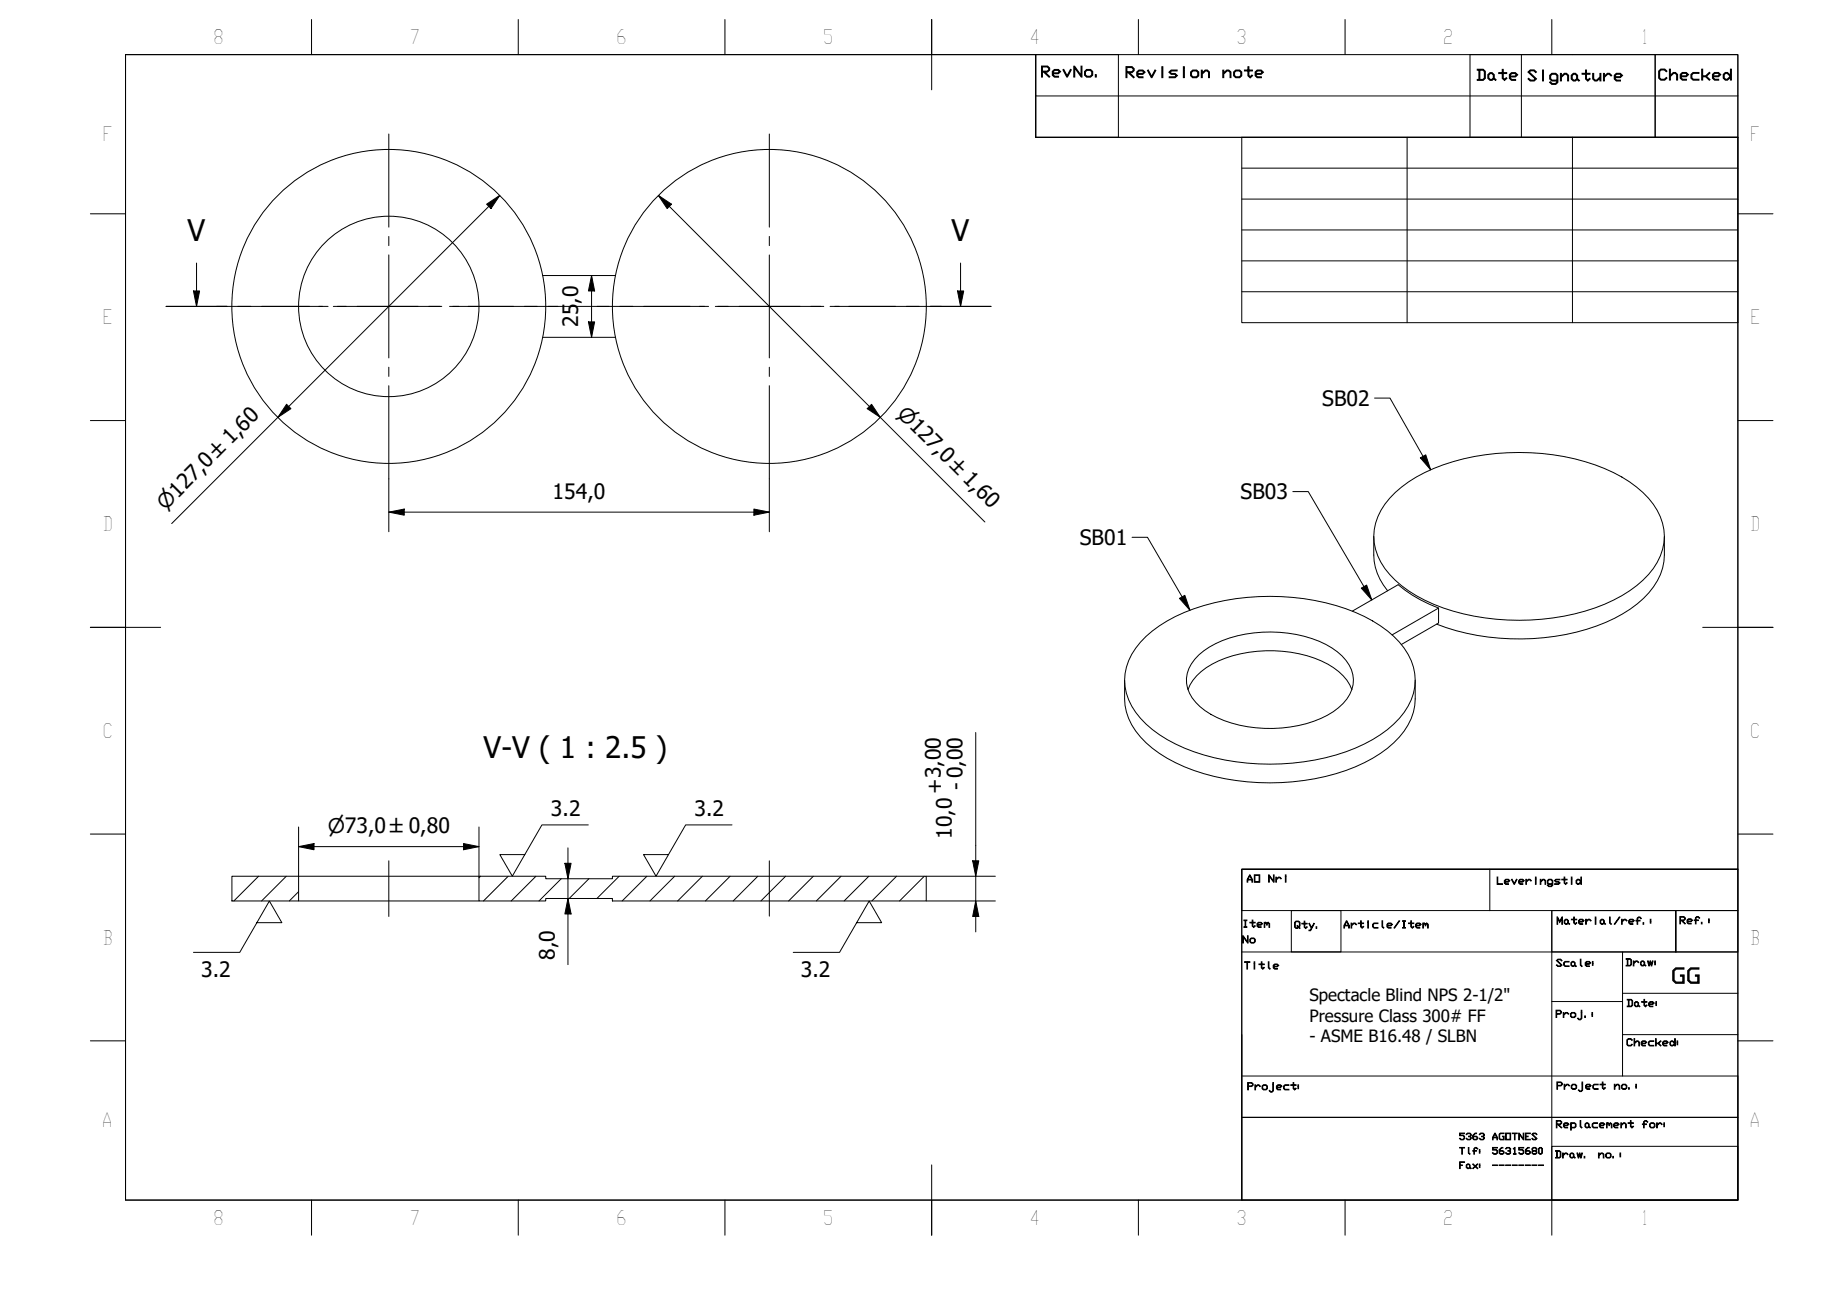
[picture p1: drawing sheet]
<svg xmlns="http://www.w3.org/2000/svg" width="297mm" height="210mm" viewBox="0 0 297 210" stroke-linecap="round" stroke-linejoin="round" font-family="sans-serif">
<!-- layer: Hatch (ISO) -->
<g fill="none" stroke="#000" stroke-width=".16">
<path d="M41.9 141.8l-4 4M46.3 141.8l-4 4M48.3 144.3l-1.5 1.5M77.8 141.8l-.3 .3M82.3 141.8l-4 4M86.8 141.8l-4 4M90.8 142.2l-3.6 3.6M95.3 142.2l-3.2 3.2M100.2 141.8l-3.6 3.6M104.7 141.8l-4 4M109.2 141.8l-4 4M113.7 141.8l-4 4"/>
<path d="M118.2 141.8l-4 4M122.7 141.8l-4 4M127.2 141.8l-4 4M131.7 141.8l-4 4M136.1 141.8l-4 4M140.6 141.8l-4 4M145.1 141.8l-4 4M149.6 141.8l-4 4"/>
</g>
<!-- layer: Visible (ISO) -->
<g fill="none" stroke="#000" stroke-width=".16">
<path d="M87.8 54.6h11.8M87.8 44.6h11.8M225.8 79.7a26.9 26.9 0 0 1 14.6-6.1 37.2 37.2 0 0 1 20.8 2.9 15 15 0 0 1 7.6 7.1 8.6 8.6 0 0 1-1.9 9.4 22.7 22.7 0 0 1-12 6.3 37.8 37.8 0 0 1-24.3-2.2 15 15 0 0 1-7.6-7.1 8.5 8.5 0 0 1 1.9-9.4zM222.4 86.8a12.1 12.1 0 0 0 1 7l1.2 1.8M232.9 98.4a22.2 22.2 0 0 1-6.6-3.8l-7.4 4.3M269.4 86.8a11.9 11.9 0 0 1-1.1 7.2 16.9 16.9 0 0 1-8.4 6.7 38.2 38.2 0 0 1-27.3 .3M182 110.1a12.5 12.5 0 0 0 .7 6.2 15 15 0 0 0 7.6 7.1 37.4 37.4 0 0 0 30.5 0 15.1 15.1 0 0 0 7.6-7.1 12.7 12.7 0 0 0 .7-6.2M185.5 103a26.9 26.9 0 0 1 14.6-6.1 37.2 37.2 0 0 1 20.7 2.9 15.1 15.1 0 0 1 7.6 7.1 8.6 8.6 0 0 1-1.9 9.4 22.7 22.7 0 0 1-11.9 6.3 37.8 37.8 0 0 1-24.3-2.2 15 15 0 0 1-7.6-7.1 8.5 8.5 0 0 1 1.9-9.4zM192.3 111.6a9.4 9.4 0 0 1 6.1-5.1 21.6 21.6 0 0 1 16.5 1 8.1 8.1 0 0 1 3.9 4.1M194.1 106a17.4 17.4 0 0 1 11.6-3.7 18.4 18.4 0 0 1 10.8 3.2 5.9 5.9 0 0 1 2.5 5.3 7.2 7.2 0 0 1-4.1 5 21.2 21.2 0 0 1-18.9-.2 7.3 7.3 0 0 1-3.9-5 5.4 5.4 0 0 1 2-4.6zM225.4 102.7l7.5-4.3v2.4l-6.1 3.5M37.5 141.8h10.8v4h-10.8z"/>
<path d="M48.3 145.8h29.2M48.3 141.8h29.2M77.5 141.8h10.8v.4h10.8v-.4h50.8v4h-50.8v-.4h-10.8v.4h-10.8z"/>
<circle cx="62.9" cy="49.6" r="25.4"/>
<circle cx="62.9" cy="49.6" r="14.6"/>
<circle cx="124.5" cy="49.6" r="25.4"/>
</g>
<!-- layer: Section Line (ISO) -->
<g fill="none" stroke="#000" stroke-width=".16">
<path d="M26.9 49.6h9.8M31.3 47.1h1l-.5 2.5zM31.8 42.6v7M38.5 49.6h2.1M42.3 49.6h9.9M54 49.6h2.1M57.8 49.6h9.9M69.4 49.6h2.1M73.3 49.6h9.8M84.9 49.6h2.1M88.7 49.6h9.9M100.3 49.6h2.1"/>
<path d="M104.2 49.6h9.8M115.8 49.6h2.1M119.6 49.6h9.9M131.3 49.6h2M135.1 49.6h9.9M146.7 49.6h2.1M150.6 49.6h9.8M155 47.1h1l-.5 2.5zM155.5 42.6v7"/>
</g>
<path d="M31.3 47.1h1l-.5 2.5zM155 47.1h1l-.5 2.5z" fill="#000"/>
<!-- layer: BOXES -->
<g fill="none" stroke="#000" stroke-width=".16">
<path d="M167.7 8.8v6.7h113.6M167.7 15.5v6.7h113.6M167.7 8.8h13.3v13.4h-13.3zM238 8.8h29.9v13.4h-29.9zM246.3 8.8v13.4M267.9 8.8h13.4v13.4h-13.4zM201 140.7h80.3h-80.3v6.7h80.3v-6.7v53.5h-80.3zM201 154.1h80.3M209 147.4h8.1v6.7h-8.1zM241.2 140.7v6.7M251.2 147.4h20.1v6.7v-6.7h10v6.7h-30.1zM251.2 147.4v46.8v-8.7h30.1v8.7"/>
<path d="M262.6 154.1v8h-11.4M201 174.1h80.3v6.7h-80.3v13.4M201 167.4v13.4h80.3v13.4M262.6 162.1v12M262.6 160.8h18.7M262.6 167.4h18.7M201 194.2h80.3"/>
</g>
<!-- layer: BORDER -->
<g fill="none" stroke="#000" stroke-width=".16">
<path d="M20.3 8.8h261v185.4h-261zM50.4 3.2v5.6M83.9 3.2v5.6M117.3 3.2v5.6M150.8 3.1v11.4M184.3 3.2v5.6M217.7 3.2v5.6M251.2 3.2v5.6M14.6 34.6h5.7M281.3 34.6h5.7M14.6 68.1h5.7M281.3 68.1h5.7"/>
<path d="M14.6 101.5h11.4M275.6 101.5h11.4M14.6 135h5.7M281.3 135h5.7M14.6 168.4h5.7M281.3 168.4h5.7M50.4 194.2v5.7M83.9 194.2v5.7M117.3 194.2v5.7M150.8 188.5v11.4M184.3 194.2v5.7M217.7 194.2v5.7"/>
<path d="M251.2 194.2v5.7"/>
</g>
<!-- layer: 0 -->
<path d="M20.3 8.8h147.4v13.4h113.6v118.5h-80.3v53.5h-180.7zM201 22.2h80.3v30h-80.3zM201 27.2h80.3M201 32.2h80.3M201 37.2h80.3M227.8 22.2v30M254.5 22.2v30M201 42.2h80.3M201 47.2h80.3" fill="none" stroke="#000" stroke-width=".16"/>
<!-- layer: Center Mark (ISO) -->
<g fill="none" stroke="#000" stroke-width=".16">
<path d="M62.9 21.7v15.1M62.9 38.3v1.5M124.5 21.7v15.1M124.5 38.3v1.5M35 49.6h15.1M51.6 49.6h1.5M54.6 49.6h16.7M62.9 41.3v16.6M62.9 59.4v1.5M72.8 49.6h1.5M75.8 49.6h14.5M96.6 49.6h15.1"/>
<path d="M113.2 49.6h1.5M116.2 49.6h16.7M124.5 41.3v16.6M124.5 59.4v1.5M134.4 49.6h1.5M137.4 49.6h15M62.9 62.4v15.1M124.5 62.4v15.1"/>
</g>
<!-- layer: Dimension (ISO) -->
<g fill="none" stroke="#000" stroke-width=".16">
<path d="M78.8 33l2.1-1.4-1.4 2.2zM80.9 31.6l-53.1 53.1M106.6 31.6l2.1 1.4-.7 .8zM106.6 31.6l52.8 52.9M95.2 52.1h1.1l-.5 2.5zM95.8 44.6l.5 2.5h-1.1zM95.8 44.6v10M46.4 65.4l.7 .7-2.1 1.4zM62.9 77.5v8.6M124.5 77.5v8.6M141.1 65.4l1.4 2.1-2.1-1.4zM62.9 82.9l2.5-.5v1z"/>
<path d="M62.9 82.9h61.6M122 82.4l2.5 .5-2.5 .5zM157.9 118.5v32.3M48.3 137l2.5-.5v1zM48.3 137h29.2M48.3 133.8v8M75 136.5l2.5 .5-2.5 .5zM77.5 133.8v8M91.4 139.7h1l-.5 2.5zM91.9 137.2v18.9M157.4 139.3h1l-.5 2.5zM91.9 145.4l.5 2.5h-1z"/>
<path d="M149.9 141.8h11.2M149.9 145.8h11.2M157.9 145.8l.5 2.5h-1z"/>
</g>
<g fill="#000">
<path d="M78.8 33l2.1-1.4-1.4 2.2zM106.6 31.6l2.1 1.4-.7 .8zM95.2 52.1h1.1l-.5 2.5zM95.8 44.6l.5 2.5h-1.1zM46.4 65.4l.7 .7-2.1 1.4zM141.1 65.4l1.4 2.1-2.1-1.4zM62.9 82.9l2.5-.5v1zM122 82.4l2.5 .5-2.5 .5zM48.3 137l2.5-.5v1zM75 136.5l2.5 .5-2.5 .5zM91.4 139.7h1l-.5 2.5zM157.4 139.3h1l-.5 2.5z"/>
<path d="M91.9 145.4l.5 2.5h-1zM157.9 145.8l.5 2.5h-1z"/>
</g>
<!-- layer: Centerline (ISO) -->
<path d="M62.9 139.3v9M124.5 139.3v9" fill="none" stroke="#000" stroke-width=".16"/>
<!-- layer: Symbol (ISO) -->
<path d="M209.3 79.6h2.5l10.3 17.5M222.5 64.4h2.5l6.6 11.6M229.9 74.1l.9-.5 .8 2.4zM183.3 87h2.4l6.9 11.8M190.9 96.8l.9-.5 .8 2.5zM220.4 95.2l.8-.5 .9 2.4zM95.2 133.5h-7.5l-4.8 8.3-2-3.5h4.1M118.5 133.5h-7.5l-4.8 8.3-2-3.5h4M41.6 149.3h4l-2-3.5-4.8 8.3h-7.5M138.7 149.3h4l-2-3.5-4.8 8.3h-7.5" fill="none" stroke="#000" stroke-width=".16"/>
<path d="M229.9 74.1l.9-.5 .8 2.4zM190.9 96.8l.9-.5 .8 2.5zM220.4 95.2l.8-.5 .9 2.4z" fill="#000"/>
<g font-size="4.8">
<text x="30.4" y="39.1">V</text>
<text x="154" y="39.1">V</text>
<text x="78.3" y="122.7">V-V ( 1 : 2.5 )</text>
</g>
<g font-size="3.4">
<text x="93.6" y="52.9" transform="rotate(-90 93.6 52.9)">25</text>
<text x="93.6" y="49.2" transform="rotate(-90 93.6 49.2)">,0</text>
<text x="214" y="65.7">SB02</text>
<text x="89.5" y="80.7">154,0</text>
<text x="200.8" y="80.8">SB03</text>
<text x="174.8" y="88.2">SB01</text>
<text x="89.2" y="132">3.2</text>
<text x="112.4" y="132">3.2</text>
<text x="152.4" y="128.5" transform="rotate(-90 152.4 128.5)">+3,00</text>
<text x="155.9" y="127.9" transform="rotate(-90 155.9 127.9)">- 0,00</text>
<text x="154.1" y="135.8" transform="rotate(-90 154.1 135.8)">10,0</text>
<text x="89.8" y="155.4" transform="rotate(-90 89.8 155.4)">8,0</text>
<text x="32.6" y="158.1">3.2</text>
<text x="129.7" y="158.1">3.2</text>
<text x="270.5" y="159.1">GG</text>
</g>
<g font-size="3.3">
<text x="145.1" y="67.1" transform="rotate(45 145.1 67.1)">⌀127,0 ±1,60</text>
<text x="26.8" y="82.7" transform="rotate(-45 26.8 82.7)">⌀127,0 ±1,60</text>
<text x="53" y="134.9">⌀73,0 ±0,80</text>
</g>
<g font-size="3.2">
<text x="34.5" y="7.1">8</text>
<text x="66.3" y="7.1">7</text>
<text x="99.7" y="7.1">6</text>
<text x="133.2" y="7.1">5</text>
<text x="166.6" y="7.2">4</text>
<text x="200.1" y="7.1">3</text>
<text x="233.6" y="7.1">2</text>
<text x="265.6" y="7.1">1</text>
<text x="16.6" y="22.9">F</text>
<text x="283.3" y="22.9">F</text>
<text x="16.6" y="52.5">E</text>
<text x="283.3" y="52.5">E</text>
<text x="16.6" y="85.9">D</text>
<text x="283.3" y="85.9">D</text>
<text x="16.6" y="119.4">C</text>
<text x="283.3" y="119.4">C</text>
<text x="16.6" y="152.9">B</text>
<text x="283.3" y="152.9">B</text>
<text x="16.5" y="182.4">A</text>
<text x="283.2" y="182.4">A</text>
<text x="34.5" y="198.2">8</text>
<text x="66.3" y="198.2">7</text>
<text x="99.7" y="198.2">6</text>
<text x="133.2" y="198.2">5</text>
<text x="166.6" y="198.3">4</text>
<text x="200.1" y="198.2">3</text>
<text x="233.6" y="198.2">2</text>
<text x="265.6" y="198.2">1</text>
</g>
<g font-size="2.7">
<text x="212" y="162.1">Spectacle Blind NPS 2-1/2&quot;</text>
<text x="212" y="165.4">Pressure Class 300# FF</text>
<text x="212" y="168.6">- ASME B16.48 / SLBN</text>
</g>
<g font-size="2.4">
<text x="168.4" y="12.4">RevNo.</text>
<text x="182" y="12.5">Revision</text>
<text x="197.7" y="12.5">note</text>
<text x="238.9" y="13">Date</text>
<text x="247.1" y="13.1">Signature</text>
<text x="268.3" y="12.9">Checked</text>
</g>
<g font-size="1.6">
<text x="201.7" y="142.8">AO</text>
<text x="205.2" y="142.8">Nri</text>
<text x="242.2" y="143.1">Leveringstid</text>
<text x="251.9" y="149.6">Material/ref.:</text>
<text x="271.8" y="149.5">Ref.:</text>
<text x="201" y="150.1">Item</text>
<text x="201" y="152.6">No</text>
<text x="209.4" y="150.2">Qty.</text>
<text x="217.4" y="150.2">Article/Item</text>
<text x="201.3" y="156.8">Title</text>
<text x="251.8" y="156.4">Scale:</text>
<text x="263.1" y="156.3">Draw:</text>
<text x="251.7" y="164.7">Proj.:</text>
<text x="263.2" y="162.9">Date:</text>
<text x="263.2" y="169.3">Checked:</text>
<text x="201.8" y="176.4">Project:</text>
<text x="251.9" y="176.3">Project</text>
<text x="261.2" y="176.3">no.:</text>
<text x="251.8" y="182.5">Replacement</text>
<text x="265.7" y="182.5">for:</text>
<text x="251.6" y="187.4">Draw.</text>
<text x="258.6" y="187.4">no.:</text>
</g>
<g font-size="1.5">
<text x="236.1" y="184.4">5363 AGOTNES</text>
<text x="236.1" y="186.8">Tlf: 56315680</text>
<text x="236.1" y="189.1">Fax: --------</text>
</g>
</svg>
